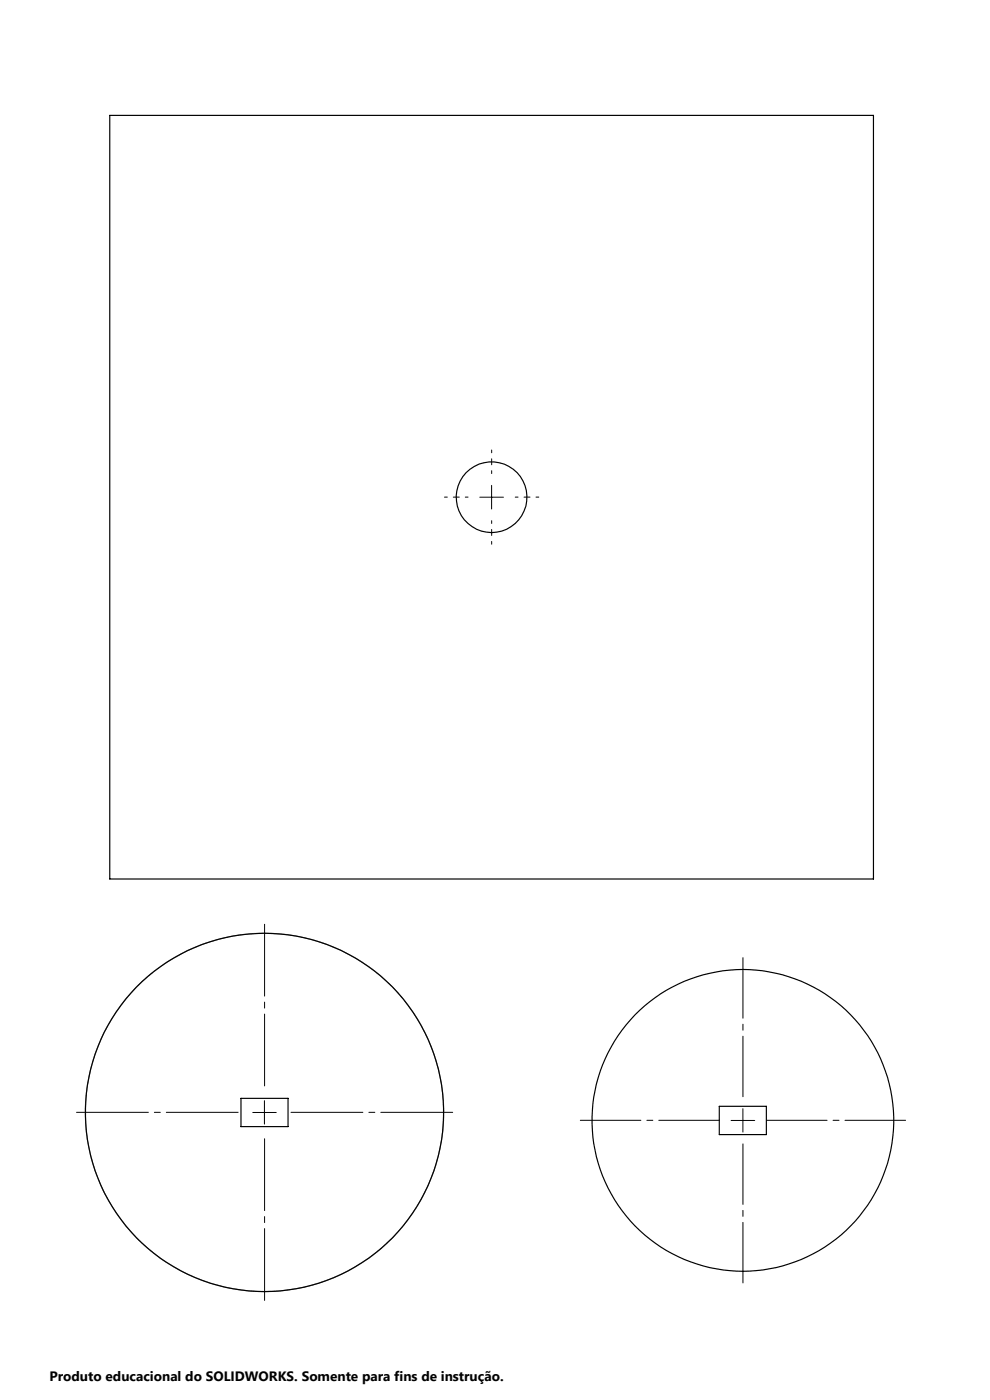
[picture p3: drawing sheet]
<svg xmlns="http://www.w3.org/2000/svg" width="210mm" height="297mm" viewBox="0 0 210 297" stroke-linecap="round" stroke-linejoin="round" font-family="sans-serif">
<circle cx="56.1" cy="236" r="38" fill="none" stroke="#808080" stroke-width=".25"/>
<path d="M99.3 105.5h-5M104.3 100.5v-5M104.3 110.5v5M109.3 105.5h5" fill="none" stroke="#000" stroke-width=".21" stroke-dasharray="15.2 1.3 1.3 1.3" stroke-dashoffset="14.6"/>
<path d="M152.6 237.7h-29.5M157.6 232.7v-29.5M162.6 237.7h29.5M157.6 242.7v29.5" fill="none" stroke="#000" stroke-width=".21" stroke-dasharray="15.2 1.3 1.3 1.3" stroke-dashoffset="2.4"/>
<path d="M101.8 105.5h5M104.3 103v5M53.6 236h5M56.1 233.5v5M155.1 237.7h5M157.6 235.2v5" fill="none" stroke="#000" stroke-width=".21"/>
<path d="M51.1 236h-35.5M56.1 231v-35.5M61.1 236h35.5M56.1 241v35.5" fill="none" stroke="#000" stroke-width=".21" stroke-dasharray="15.2 1.3 1.3 1.3" stroke-dashoffset="-.6"/>
<g fill="none" stroke="#000" stroke-width=".25">
<path d="M23.3 24.5h162v162h-162zM51.1 233h10v6h-10zM152.6 234.7h10v6h-10z"/>
<circle cx="104.3" cy="105.5" r="7.5"/>
<circle cx="56.1" cy="236" r="38"/>
<circle cx="157.6" cy="237.7" r="32"/>
</g>
<text font-size="2.9" x="10.5" y="292.9">Produto educacional do SOLIDWORKS. Somente para fins de instrução.</text>
</svg>
